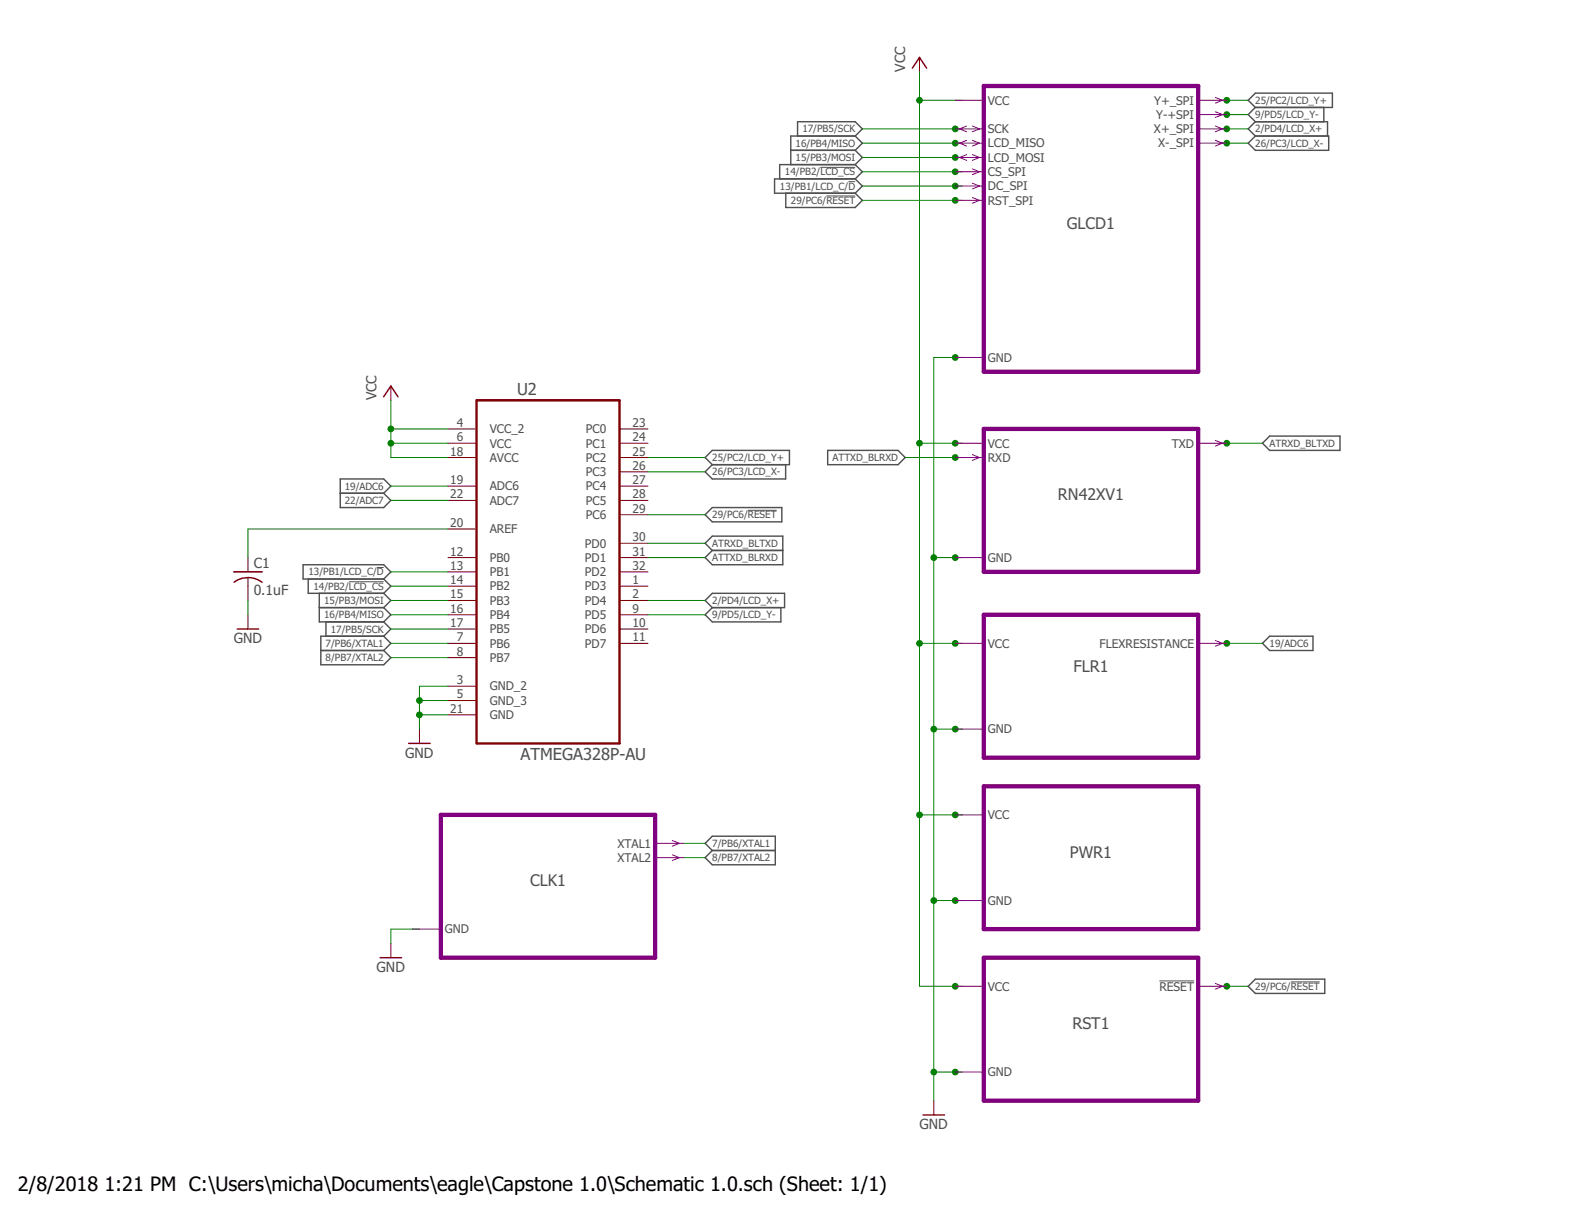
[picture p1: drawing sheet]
<svg xmlns="http://www.w3.org/2000/svg" width="279mm" height="216mm" viewBox="0 0 279 216" stroke-linecap="round" stroke-linejoin="round" font-family="sans-serif">
<path d="M145.8 29.7h6.2M146.9 34.8h5.1M150.8 32.3h1.2M132.9 90.7h5.1M62 103.4h6.2M67 100.8h1.2M206.1 174.3h6.1M229.4 174.5h5.1" fill="none" stroke="#505050" stroke-width=".18"/>
<g fill="none" stroke="#505050" stroke-width=".25">
<path d="M221.8 17.8l1.3-1.2h13.7v2.5h-13.7zM223.1 19.1l-1.3 1.3 1.3 1.2M235.3 19.1v2.5M139.7 34.3v2.6h12.3l1.3-1.3-1.3-1.3M140.5 26.7h11.5M141.8 24.2v-2.6h10.2l1.3 1.3-1.3 1.3M152 29.3l1.3 1.2-1.3 1.3M152 31.8h-14.3v2.5h14.3M152 24.2h-11.5v5.1M152 24.2l1.3 1.2-1.3 1.3M152 26.7l1.3 1.3-1.3 1.3M152 29.3h-13.4v2.5"/>
<path d="M152 31.8l1.3 1.3-1.3 1.2M223.1 24.2h13.1v2.5h-13.1l-1.3-1.3zM223.1 21.6h12.8v2.6M223.1 21.6l-1.3 1.3 1.3 1.3M224.4 78.8l1.3-1.3h12.5v2.5h-12.5zM60.5 85.1h7.7l1.3 1.3-1.3 1.3 1.3 1.2-1.3 1.3h-7.7zM60.5 87.7h7.7M125.3 96.5l1.3-1.2h12.5v5.1h-12.5l-1.3-1.3 1.3-1.3zM125.3 81.3l1.3-1.3h13.7v2.6h-13.7zM126.6 90.2h12.4v2.5h-12.4l-1.3-1.2zM126.6 82.6l-1.3 1.2 1.3 1.3h13v-2.5M126.6 97.8h12.5"/>
<path d="M147.1 80h12.5l1.3 1.3-1.3 1.3h-12.5zM53.9 100.4h14.3l1.3 1.2-1.3 1.3h-14.3zM54.8 102.9v2.5h13.4M56.7 105.4v5.1h11.5M56.7 108h11.5M57 115.6h11.2M57.9 110.5v2.6M68.2 113.1l1.3 1.2-1.3 1.3M68.2 113.1h-11.2v5h11.2l1.3-1.2-1.3-1.3M68.2 110.5l1.3 1.3-1.3 1.3M68.2 108l1.3 1.2-1.3 1.3M68.2 105.4l1.3 1.3-1.3 1.3"/>
<path d="M68.2 102.9l1.3 1.3-1.3 1.2M125.3 106.7l1.3-1.3h12.8v2.6h-12.8zM126.6 108l-1.3 1.2 1.3 1.3h12.2v-2.5M224.4 114.3l1.3-1.2h7.7v2.5h-7.7zM125.3 149.9l1.3-1.3h11.2v5.1h-11.2l-1.3-1.3 1.3-1.3zM126.6 151.1h11.2M221.8 175.3l1.3-1.3h12.4v2.5h-12.4z"/>
</g>
<g fill="none" stroke="#800000" stroke-width=".18">
<path d="M163.4 10.2v2.5M69.5 68.6v2.5M79.6 76.2h5.1M79.6 78.8h5.1M110.1 76.2h5.1M110.1 78.8h5.1M44.1 99.1v2.5M79.6 81.3h5.1M79.6 86.4h5.1M79.6 88.9h5.1M79.6 94h5.1M79.6 99.1h5.1"/>
<path d="M110.1 81.3h5.1M110.1 86.4h5.1M110.1 88.9h5.1M110.1 99.1h5.1M110.1 83.8h5.1M110.1 91.5h5.1M110.1 96.5h5.1M44.1 102.6v4.1M44.1 109.2v2.6M79.6 101.6h5.1M79.6 104.2h5.1M79.6 106.7h5.1"/>
<path d="M79.6 109.2h5.1M79.6 111.8h5.1M79.6 114.3h5.1M79.6 116.9h5.1M110.1 101.6h5.1M110.1 104.2h5.1M110.1 106.7h5.1M110.1 109.2h5.1M110.1 111.8h5.1M110.1 114.3h5.1M74.5 129.6v2.5M79.6 121.9h5.1"/>
<path d="M79.6 124.5h5.1M79.6 127h5.1M69.5 167.6v2.6M166 195.6v2.5"/>
</g>
<path d="M84.7 71.1h25.4v61h-25.4z" fill="none" stroke="#800000" stroke-width=".42"/>
<path d="M162.2 12.1l1.2-1.9 1.3 1.9M68.2 70.5l1.3-1.9 1.2 1.9M41.5 101.6h5.1M42.2 111.8h3.8M44.1 102.6l.5 .1a4.2 4.2 0 0 1 2 .8M44.1 102.6a3.9 3.9 0 0 0-2.5 .9M72.6 132.1h3.9M67.6 170.2h3.8M164.1 198.1h3.8" fill="none" stroke="#800000" stroke-width=".25"/>
<g fill="none" stroke="#008000" stroke-width=".18">
<path d="M163.4 12.7v162.6h7.6M163.4 17.8h7.6M216.8 17.8h5M153.3 35.6h17.7M153.3 22.9h17.7M153.3 25.4h17.7M153.3 28h17.7M153.3 30.5h17.7M153.3 33.1h17.7M216.8 22.9h5M216.8 25.4h5M216.8 20.4h5"/>
<path d="M69.5 76.2h10.1M69.5 71.1v10.2h10.1M69.5 78.8h10.1M163.4 78.8h7.6M171 63.5h-5v132.1M216.8 78.8h7.6M69.5 88.9h10.1M69.5 86.4h10.1M79.6 94h-35.5v5.1M115.2 81.3h10.1M115.2 99.1h10.1M115.2 91.5h10.1"/>
<path d="M115.2 83.8h10.1M115.2 96.5h10.1M160.9 81.3h10.1M166 99.1h5M44.1 106.7v2.5M69.5 114.3h10.1M69.5 116.9h10.1M69.5 111.8h10.1M69.5 109.2h10.1M69.5 106.7h10.1M69.5 104.2h10.1M69.5 101.6h10.1"/>
<path d="M115.2 109.2h10.1M115.2 106.7h10.1M163.4 114.3h7.6M216.8 114.3h7.6M74.5 124.5h5.1M74.5 127h5.1M79.6 121.9h-5.1v7.7M166 129.6h5M121.5 149.9h3.8M121.5 152.4h3.8M163.4 144.8h7.6M74.5 165.1h-5v2.5"/>
<path d="M166 160h5M216.8 175.3h5M166 190.5h5"/>
</g>
<g fill="#008000" stroke="#008000" stroke-width=".18">
<circle cx="69.5" cy="76.2" r=".51"/>
<circle cx="69.5" cy="78.8" r=".51"/>
<circle cx="163.4" cy="114.3" r=".51"/>
<circle cx="163.4" cy="144.8" r=".51"/>
<circle cx="169.8" cy="114.3" r=".51"/>
<circle cx="169.8" cy="175.3" r=".51"/>
<circle cx="169.8" cy="144.8" r=".51"/>
<circle cx="163.4" cy="17.8" r=".51"/>
<circle cx="163.4" cy="78.8" r=".51"/>
<circle cx="169.8" cy="78.8" r=".51"/>
<circle cx="74.5" cy="124.5" r=".51"/>
<circle cx="74.5" cy="127" r=".51"/>
<circle cx="166" cy="190.5" r=".51"/>
<circle cx="166" cy="160" r=".51"/>
<circle cx="169.8" cy="129.6" r=".51"/>
<circle cx="169.8" cy="190.5" r=".51"/>
<circle cx="169.8" cy="160" r=".51"/>
<circle cx="169.8" cy="63.5" r=".51"/>
<circle cx="166" cy="129.6" r=".51"/>
<circle cx="166" cy="99.1" r=".51"/>
<circle cx="169.8" cy="99.1" r=".51"/>
<circle cx="218" cy="175.3" r=".51"/>
<circle cx="169.8" cy="35.6" r=".51"/>
<circle cx="218" cy="114.3" r=".51"/>
<circle cx="169.8" cy="22.9" r=".51"/>
<circle cx="169.8" cy="25.4" r=".51"/>
<circle cx="169.8" cy="28" r=".51"/>
<circle cx="169.8" cy="30.5" r=".51"/>
<circle cx="169.8" cy="33.1" r=".51"/>
<circle cx="218" cy="17.8" r=".51"/>
<circle cx="218" cy="25.4" r=".51"/>
<circle cx="218" cy="22.9" r=".51"/>
<circle cx="218" cy="20.4" r=".51"/>
<circle cx="218" cy="78.8" r=".51"/>
<circle cx="169.8" cy="81.3" r=".51"/>
</g>
<path d="M174.9 15.3h38.1v50.8h-38.1zM174.9 76.2h38.1v25.4h-38.1zM174.9 109.2h38.1v25.4h-38.1zM174.9 139.7h38.1v25.4h-38.1zM78.4 144.8h38v25.4h-38zM174.9 170.2h38.1v25.4h-38.1z" fill="none" stroke="#800080" stroke-width=".76"/>
<g fill="none" stroke="#800080" stroke-width=".18">
<path d="M169.8 17.8h5.1M213 17.8h5M216 17.3l1.3 .5-1.3 .5M216 19.9l1.3 .5-1.3 .5M169.8 30.5h5.1M169.8 33.1h5.1M169.8 25.4h5.1M169.8 28h5.1M169.8 35.6h5.1M169.8 22.9h5.1M171.8 24.9l-1.3 .5 1.3 .6M171.8 27.5l-1.3 .5 1.3 .5"/>
<path d="M171.8 22.4l-1.3 .5 1.3 .5M172.8 30l1.3 .5-1.3 .5M172.8 32.6l1.3 .5-1.3 .5M172.8 24.9l1.3 .5-1.3 .6M172.8 27.5l1.3 .5-1.3 .5M172.8 35.1l1.3 .5-1.3 .5M172.8 22.4l1.3 .5-1.3 .5M213 25.4h5M213 22.9h5M213 20.4h5M216 22.4l1.3 .5-1.3 .5M216 24.9l1.3 .5-1.3 .6"/>
<path d="M169.8 78.8h5.1M169.8 63.5h5.1M213 78.8h5M216 78.3l1.3 .5-1.3 .5M169.8 99.1h5.1M169.8 81.3h5.1M172.8 80.8l1.3 .5-1.3 .5M169.8 114.3h5.1M213 114.3h5M216 113.8l1.3 .5-1.3 .5M169.8 129.6h5.1M116.4 149.9h5.1"/>
<path d="M116.4 152.4h5.1M119.5 149.4l1.3 .5-1.3 .5M119.5 151.9l1.3 .5-1.3 .5M169.8 144.8h5.1M73.3 165.1h5.1M169.8 175.3h5.1M169.8 160h5.1M213 175.3h5M216 174.8l1.3 .5-1.3 .5M169.8 190.5h5.1"/>
</g>
<g font-size="3.5">
<text x="3.2" y="211.7">2/8/2018</text>
<text x="18.6" y="211.7">1:21 PM C:\Users\micha\Documents\eagle\Capstone 1.0\Schematic 1.0.sch (Sheet: 1/1)</text>
</g>
<g font-size="2.9" fill="#505050">
<text x="189.6" y="40.7">GLCD1</text>
<text x="91.9" y="70.2">U2</text>
<text x="188" y="88.9">RN42XV1</text>
<text x="190.8" y="119.4">FLR1</text>
<text x="92.5" y="135">ATMEGA328P-AU</text>
<text x="190.2" y="152.4">PWR1</text>
<text x="94.2" y="157.5">CLK1</text>
<text x="190.6" y="182.9">RST1</text>
</g>
<g font-size="2.5" fill="#505050">
<text x="160.9" y="12.7" transform="rotate(-90 160.9 12.7)">VCC</text>
<text x="66.9" y="71.1" transform="rotate(-90 66.9 71.1)">VCC</text>
<text x="45.1" y="101">C1</text>
<text x="45.1" y="105.8">0.1uF</text>
<text x="41.5" y="114.3">GND</text>
<text x="72" y="134.6">GND</text>
<text x="66.9" y="172.7">GND</text>
<text x="163.4" y="200.7">GND</text>
</g>
<g font-size="2.1" fill="#505050">
<text x="175.6" y="18.6">VCC</text>
<text x="175.6" y="23.7">SCK</text>
<text x="205.1" y="23.7">X+_SPI</text>
<text x="205.1" y="18.6">Y+_SPI</text>
<text x="205.5" y="21.1">Y-+SPI</text>
<text x="175.6" y="26.2">LCD_MISO</text>
<text x="175.6" y="28.7">LCD_MOSI</text>
<text x="205.9" y="26.2">X-_SPI</text>
<text x="175.6" y="31.3">CS_SPI</text>
<text x="175.6" y="33.8">DC_SPI</text>
<text x="175.6" y="36.4">RST_SPI</text>
<text x="175.6" y="64.3">GND</text>
<text x="81.2" y="75.9">4</text>
<text x="87" y="77">VCC_2</text>
<text x="104.1" y="77">PC0</text>
<text x="112.4" y="75.9">23</text>
<text x="80" y="80.9">18</text>
<text x="81.2" y="78.4">6</text>
<text x="87" y="79.5">VCC</text>
<text x="87" y="82.1">AVCC</text>
<text x="104.1" y="79.5">PC1</text>
<text x="104.1" y="82.1">PC2</text>
<text x="112.4" y="78.4">24</text>
<text x="112.4" y="80.9">25</text>
<text x="112.4" y="83.5">26</text>
<text x="175.6" y="79.5">VCC</text>
<text x="175.6" y="82.1">RXD</text>
<text x="208.3" y="79.5">TXD</text>
<text x="80" y="86">19</text>
<text x="80" y="88.6">22</text>
<text x="87" y="87.1">ADC6</text>
<text x="87" y="89.7">ADC7</text>
<text x="104.1" y="84.6">PC3</text>
<text x="104.1" y="87.1">PC4</text>
<text x="104.1" y="89.7">PC5</text>
<text x="112.4" y="86">27</text>
<text x="112.4" y="88.6">28</text>
<text x="80" y="93.6">20</text>
<text x="87" y="94.8">AREF</text>
<text x="104.1" y="92.2">PC6</text>
<text x="112.4" y="91.1">29</text>
<text x="80" y="98.7">12</text>
<text x="80" y="101.3">13</text>
<text x="87" y="99.8">PB0</text>
<text x="104" y="97.3">PD0</text>
<text x="104" y="99.8">PD1</text>
<text x="112.4" y="96.2">30</text>
<text x="112.4" y="98.7">31</text>
<text x="112.4" y="101.3">32</text>
<text x="175.6" y="99.8">GND</text>
<text x="80" y="103.8">14</text>
<text x="80" y="106.3">15</text>
<text x="87" y="102.4">PB1</text>
<text x="87" y="104.9">PB2</text>
<text x="87" y="107.5">PB3</text>
<text x="104" y="102.4">PD2</text>
<text x="104" y="104.9">PD3</text>
<text x="104" y="107.5">PD4</text>
<text x="112.4" y="103.8">1</text>
<text x="112.4" y="106.3">2</text>
<text x="80" y="108.9">16</text>
<text x="80" y="111.4">17</text>
<text x="81.2" y="114">7</text>
<text x="87" y="110">PB4</text>
<text x="87" y="112.5">PB5</text>
<text x="104" y="110">PD5</text>
<text x="104" y="112.5">PD6</text>
<text x="112.4" y="108.9">9</text>
<text x="112.4" y="111.4">10</text>
<text x="112.4" y="114">11</text>
<text x="81.2" y="116.5">8</text>
<text x="87" y="115.1">PB6</text>
<text x="87" y="117.6">PB7</text>
<text x="104" y="115.1">PD7</text>
<text x="175.6" y="115.1">VCC</text>
<text x="195.4" y="115.1">FLEXRESISTANCE</text>
<text x="81.2" y="121.6">3</text>
<text x="81.2" y="124.1">5</text>
<text x="87" y="122.7">GND_2</text>
<text x="87" y="125.2">GND_3</text>
<text x="80" y="126.7">21</text>
<text x="87" y="127.8">GND</text>
<text x="175.6" y="130.3">GND</text>
<text x="175.6" y="145.6">VCC</text>
<text x="109.7" y="150.6">XTAL1</text>
<text x="109.7" y="153.2">XTAL2</text>
<text x="175.6" y="160.8">GND</text>
<text x="79.1" y="165.9">GND</text>
<text x="175.6" y="176">VCC</text>
<text x="206.1" y="176">RESET</text>
<text x="175.6" y="191.3">GND</text>
</g>
<g font-size="1.8" fill="#505050">
<text x="142.6" y="23.5">17/PB5/SCK</text>
<text x="223.1" y="18.5">25/PC2/LCD_Y+</text>
<text x="223.1" y="23.5">2/PD4/LCD_X+</text>
<text x="223.1" y="21">9/PD5/LCD_Y-</text>
<text x="141.4" y="26.1">16/PB4/MISO</text>
<text x="141.4" y="28.6">15/PB3/MOSI</text>
<text x="223.1" y="26.1">26/PC3/LCD_X-</text>
<text x="138.6" y="33.7">13/PB1/LCD_C/D</text>
<text x="139.5" y="31.1">14/PB2/LCD_CS</text>
<text x="140.6" y="36.2">29/PC6/RESET</text>
<text x="126.6" y="81.9">25/PC2/LCD_Y+</text>
<text x="148" y="81.9">ATTXD_BLRXD</text>
<text x="225.6" y="79.4">ATRXD_BLTXD</text>
<text x="61.3" y="89.6">22/ADC7</text>
<text x="61.3" y="87">19/ADC6</text>
<text x="126.6" y="84.5">26/PC3/LCD_X-</text>
<text x="126.6" y="92.1">29/PC6/RESET</text>
<text x="126.6" y="97.2">ATRXD_BLTXD</text>
<text x="126.6" y="99.7">ATTXD_BLRXD</text>
<text x="54.8" y="102.3">13/PB1/LCD_C/D</text>
<text x="55.7" y="104.8">14/PB2/LCD_CS</text>
<text x="57.6" y="107.3">15/PB3/MOSI</text>
<text x="126.6" y="107.3">2/PD4/LCD_X+</text>
<text x="57.6" y="109.9">16/PB4/MISO</text>
<text x="58.8" y="112.4">17/PB5/SCK</text>
<text x="126.6" y="109.9">9/PD5/LCD_Y-</text>
<text x="57.9" y="115">7/PB6/XTAL1</text>
<text x="57.9" y="117.5">8/PB7/XTAL2</text>
<text x="225.6" y="115">19/ADC6</text>
<text x="126.6" y="150.5">7/PB6/XTAL1</text>
<text x="126.6" y="153">8/PB7/XTAL2</text>
<text x="223.1" y="175.9">29/PC6/RESET</text>
</g>
</svg>
